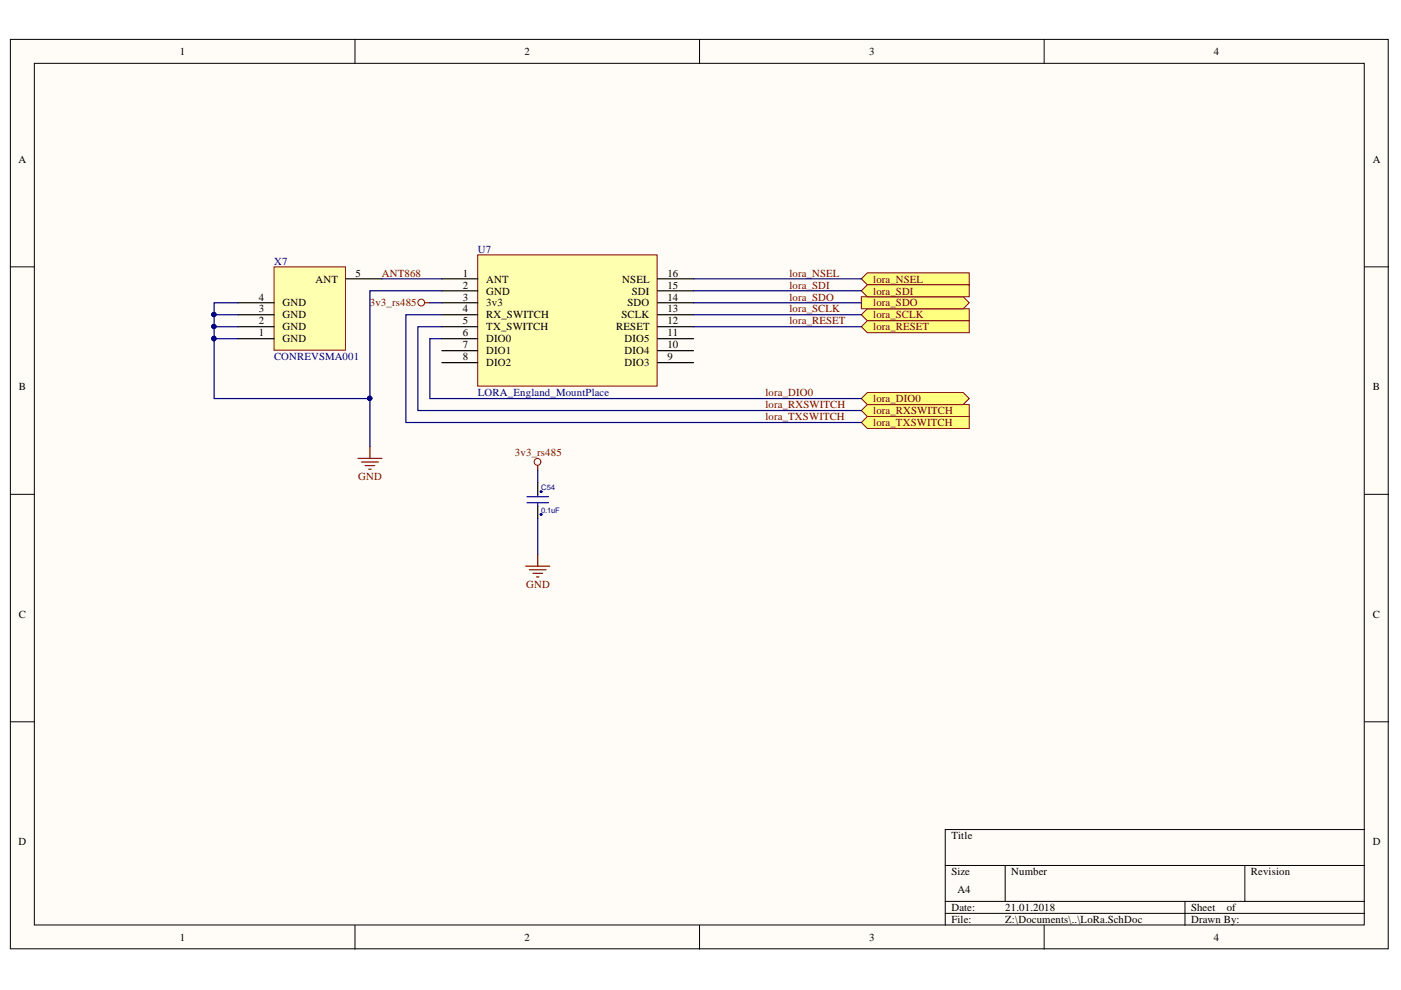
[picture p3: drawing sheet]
<svg xmlns="http://www.w3.org/2000/svg" width="297mm" height="210mm" viewBox="0 0 297 210" stroke-linecap="round" stroke-linejoin="round" font-family="sans-serif">
<g fill="#fffcf8" stroke="#000" stroke-width=".21">
<path d="M2.2 8.4h292.1v192.8h-292.1z"/>
<path d="M7.3 13.4h281.9v182.7h-281.9z"/>
</g>
<g fill="none" stroke="#000" stroke-width=".21">
<path d="M75.3 8.4v5M148.3 8.4v5M221.4 8.4v5M2.2 56.6h5.1M289.3 56.6h5.1M2.2 104.8h5.1M289.3 104.8h5.1M2.2 153h5.1M289.3 153h5.1M289.3 175.9h-88.9v20.3M75.3 196.2v5.1M148.3 196.2v5.1"/>
<path d="M200.4 183.5h88.9M200.4 191.1h88.9M200.4 193.7h88.9M213.1 183.5v7.6M221.4 196.2v5.1M251.2 191.1v5.1M263.9 183.5v7.6"/>
</g>
<path d="M101.3 54h38v27.9h-38z" fill="#ffffb0" stroke="#800000" stroke-width=".21"/>
<g fill="none" stroke="#000" stroke-width=".25">
<path d="M93.7 59.1h7.6M139.4 59.1h7.6M93.7 61.7h7.6M93.7 64.2h7.6M93.7 66.7h7.6M93.7 69.3h7.6M93.7 71.8h7.6M93.7 74.3h7.6M93.7 76.9h7.6M139.4 61.7h7.6M139.4 64.2h7.6M139.4 66.7h7.6"/>
<path d="M139.4 69.3h7.6M139.4 71.8h7.6M139.4 74.3h7.6M139.4 76.9h7.6"/>
</g>
<path d="M58.1 56.6h15.1v17.6h-15.1z" fill="#ffffb0" stroke="#800000" stroke-width=".21"/>
<path d="M73.4 59.1h7.6M50.5 71.8h7.6M50.5 69.3h7.6M50.5 66.7h7.6M50.5 64.2h7.6" fill="none" stroke="#000" stroke-width=".25"/>
<g fill="#ffff80" stroke="#800000" stroke-width=".21">
<path d="M182.6 59.1l1.3-1.3h21.6v2.6h-21.6z" fill-rule="evenodd"/>
<path d="M182.6 66.7l1.3-1.2h21.6v2.5h-21.6z" fill-rule="evenodd"/>
<path d="M182.6 62.9h21.6l1.3 1.3-1.3 1.3h-21.6z" fill-rule="evenodd"/>
<path d="M182.6 61.7l1.3-1.3h21.6v2.5h-21.6z" fill-rule="evenodd"/>
<path d="M182.6 69.3l1.3-1.3h21.6v2.5h-21.6z" fill-rule="evenodd"/>
<path d="M182.6 87l1.3-1.2h21.6v2.5h-21.6z" fill-rule="evenodd"/>
<path d="M182.6 89.6l1.3-1.3h21.6v2.5h-21.6z" fill-rule="evenodd"/>
</g>
<path d="M75.9 97.2h5.1M76.7 98h3.5M77.4 98.7h2.1M78.2 99.5h.5M78.4 94.7v2.5" fill="none" stroke="#800000" stroke-width=".25"/>
<path d="M182.6 84.5l1.3-1.3h20.3l1.3 1.3-1.3 1.3h-20.3z" fill-rule="evenodd" fill="#ffff80" stroke="#800000" stroke-width=".21"/>
<path d="M90.1 64.2h1M114 98.7v1M114 117.5v2.5M111.5 120h5.1M112.2 120.8h3.6M113 121.6h2M113.8 122.3h.5" fill="none" stroke="#800000" stroke-width=".25"/>
<g fill="none" stroke="#800000" stroke-width=".21">
<circle cx="89.3" cy="64.2" r=".72"/>
<circle cx="114" cy="97.9" r=".72"/>
</g>
<path d="M111.7 106.6h4.6M111.7 105.3h4.6M114 104.8v.5M114 106.6v.7" fill="none" stroke="#00f" stroke-width=".25"/>
<path d="M114 102.3v2.5M114 107.3v2.6" fill="none" stroke="#000" stroke-width=".25"/>
<g fill="#000080" stroke="#000080" stroke-width=".21">
<circle cx="114.7" cy="104.2" r=".21"/>
<circle cx="114.7" cy="109.1" r=".21"/>
<circle cx="45.3" cy="66.7" r=".46"/>
<circle cx="45.3" cy="69.2" r=".46"/>
<circle cx="45.3" cy="71.8" r=".46"/>
<circle cx="78.4" cy="84.5" r=".46"/>
</g>
<g fill="none" stroke="#000080" stroke-width=".25">
<path d="M81 59.1h12.7M147 59.1h35.6M45.4 66.7h5.1M45.4 69.3h5.1M45.4 71.8h5.1M50.5 64.2h-5.1v20.3h33M91.1 64.2h2.6M93.7 69.3h-5.1v17.7h94M93.7 66.7h-7.6v22.9h96.5M93.7 71.8h-2.6v12.7h91.5M93.7 61.7h-15.3v33M147 61.7h35.6"/>
<path d="M147 64.2h35.6M147 66.7h35.6M147 69.3h35.6M114 99.7v2.6M114 109.9v7.6"/>
</g>
<g font-size="2.3">
<text x="38.1" y="11.7">1</text>
<text x="111.2" y="11.7">2</text>
<text x="184.3" y="11.7">3</text>
<text x="257.4" y="11.7">4</text>
<text x="3.9" y="34.5">A</text>
<text x="291.1" y="34.5">A</text>
<text x="66.9" y="59.9">ANT</text>
<text x="75.4" y="58.6">5</text>
<text x="98.1" y="58.6">1</text>
<text x="103.1" y="59.9">ANT</text>
<text x="131.9" y="59.9">NSEL</text>
<text x="141.5" y="58.6">16</text>
<text x="54.9" y="63.7">4</text>
<text x="59.9" y="65">GND</text>
<text x="98.1" y="61.2">2</text>
<text x="98.1" y="63.7">3</text>
<text x="103.1" y="62.4">GND</text>
<text x="103.1" y="65">3v3</text>
<text x="133" y="65">SDO</text>
<text x="134" y="62.4">SDI</text>
<text x="141.5" y="63.7">14</text>
<text x="141.5" y="61.2">15</text>
<text x="54.9" y="71.3">1</text>
<text x="54.9" y="68.8">2</text>
<text x="54.9" y="66.2">3</text>
<text x="59.9" y="70.1">GND</text>
<text x="59.9" y="67.5">GND</text>
<text x="98.1" y="66.2">4</text>
<text x="98.1" y="68.8">5</text>
<text x="98.1" y="71.3">6</text>
<text x="103.1" y="67.5">RX_SWITCH</text>
<text x="103.1" y="70.1">TX_SWITCH</text>
<text x="130.7" y="70.1">RESET</text>
<text x="131.8" y="67.5">SCLK</text>
<text x="141.5" y="71.3">11</text>
<text x="141.5" y="68.8">12</text>
<text x="141.5" y="66.2">13</text>
<text x="59.9" y="72.6">GND</text>
<text x="98.1" y="73.9">7</text>
<text x="98.1" y="76.4">8</text>
<text x="103.1" y="72.6">DIO0</text>
<text x="103.1" y="75.1">DIO1</text>
<text x="103.1" y="77.7">DIO2</text>
<text x="132.4" y="77.7">DIO3</text>
<text x="132.4" y="75.1">DIO4</text>
<text x="132.4" y="72.6">DIO5</text>
<text x="141.5" y="76.4">9</text>
<text x="141.5" y="73.9">10</text>
<text x="4" y="82.7">B</text>
<text x="291.1" y="82.7">B</text>
<text x="4" y="131">C</text>
<text x="291.1" y="131">C</text>
<text x="3.9" y="179.2">D</text>
<text x="201.7" y="177.9">Title</text>
<text x="291.1" y="179.2">D</text>
<text x="201.7" y="185.6">Size</text>
<text x="214.4" y="185.6">Number</text>
<text x="265.2" y="185.6">Revision</text>
<text x="203" y="189.4">A4</text>
<text x="201.7" y="193.2">Date:</text>
<text x="201.7" y="195.7">File:</text>
<text x="213.1" y="193.2">21.01.2018</text>
<text x="213.1" y="195.7">Z:\Documents\..\LoRa.SchDoc</text>
<text x="252.5" y="193.2">Sheet</text>
<text x="252.5" y="195.7">Drawn By:</text>
<text x="260.1" y="193.2">of</text>
<text x="38.1" y="199.5">1</text>
<text x="111.2" y="199.5">2</text>
<text x="184.3" y="199.5">3</text>
<text x="257.4" y="199.5">4</text>
</g>
<g font-size="2.3" fill="#000080">
<text x="101.3" y="53.6">U7</text>
<text x="58.1" y="56.1">X7</text>
<text x="58.1" y="76.4">CONREVSMA001</text>
<text x="101.3" y="84">LORA_England_MountPlace</text>
</g>
<g font-size="2.3" fill="#800000">
<text x="80.9" y="58.6">ANT868</text>
<text x="167.4" y="58.6">lora_NSEL</text>
<text x="185.1" y="59.9">lora_NSEL</text>
<text x="78.4" y="65">3v3_rs485</text>
<text x="167.4" y="61.2">lora_SDI</text>
<text x="167.4" y="63.7">lora_SDO</text>
<text x="185.1" y="65">lora_SDO</text>
<text x="185.1" y="62.4">lora_SDI</text>
<text x="167.4" y="66.2">lora_SCLK</text>
<text x="167.4" y="68.8">lora_RESET</text>
<text x="185.1" y="67.5">lora_SCLK</text>
<text x="185.1" y="70.1">lora_RESET</text>
<text x="162.3" y="84">lora_DIO0</text>
<text x="162.3" y="86.5">lora_RXSWITCH</text>
<text x="162.3" y="89.1">lora_TXSWITCH</text>
<text x="185.1" y="87.8">lora_RXSWITCH</text>
<text x="185.1" y="85.3">lora_DIO0</text>
<text x="185.1" y="90.3">lora_TXSWITCH</text>
<text x="75.9" y="101.7">GND</text>
<text x="109.2" y="96.7">3v3_rs485</text>
<text x="111.6" y="124.6">GND</text>
</g>
<g font-size="1.6" fill="#000080">
<text x="114.8" y="103.9">C54</text>
<text x="114.8" y="108.7">0.1uF</text>
</g>
</svg>
